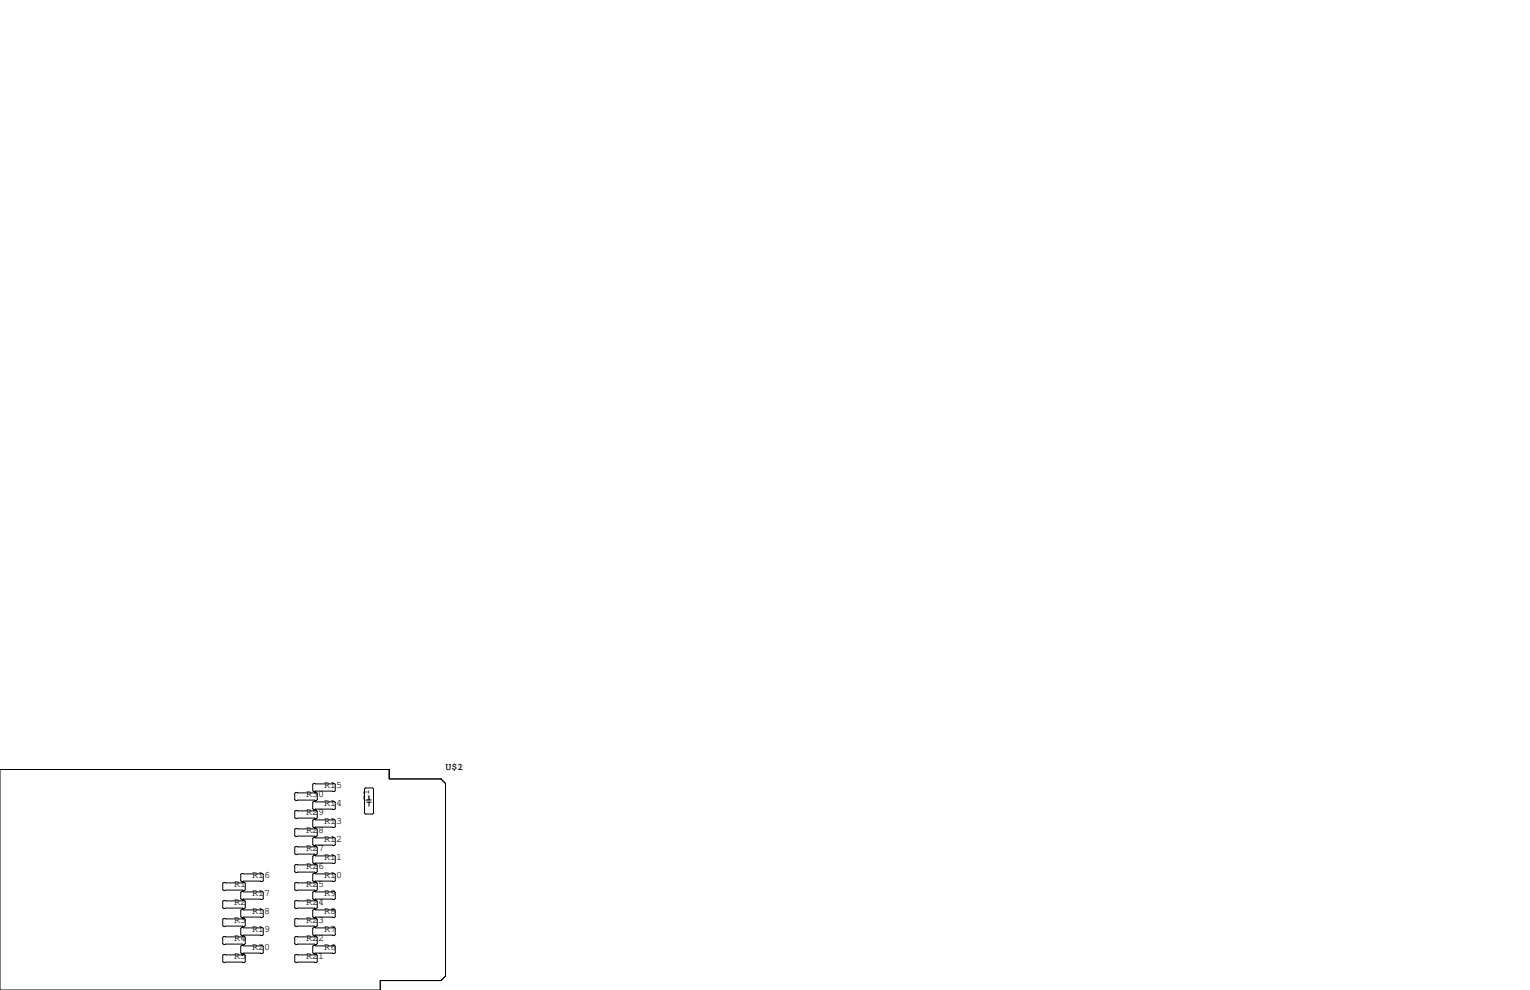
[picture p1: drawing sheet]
<svg xmlns="http://www.w3.org/2000/svg" width="432mm" height="279mm" viewBox="0 0 432 279" stroke-linecap="round" stroke-linejoin="round" font-family="sans-serif">
<g fill="none" stroke="#000" stroke-width=".28">
<path d="M0 217.2h109.9v2.6h14.6l1.2 1.3v54.4l-1.2 1.2h-17.2v2.7h-107.3zM83.4 228.7h5.9l.2 .3v1.8l-.2 .2h-5.9l-.2-.2v-1.8zM83.4 233.8h5.9l.2 .3v1.7l-.2 .3h-5.9l-.2-.3v-1.7zM83.4 238.9h5.9l.2 .2v1.8l-.2 .3h-5.9l-.2-.3v-1.8zM83.4 223.6h5.9l.2 .3v1.8l-.2 .2h-5.9l-.2-.2v-1.8zM88.5 221.1h5.9l.2 .3v1.7l-.2 .3h-5.9l-.2-.3v-1.7zM88.5 226.2h5.9l.2 .2v1.8l-.2 .3h-5.9l-.2-.3v-1.8zM88.5 231.3h5.9l.2 .2v1.8l-.2 .3h-5.9l-.2-.3v-1.8zM88.5 236.3h5.9l.2 .3v1.8l-.2 .2h-5.9l-.2-.2v-1.8zM103.1 222.4h2.1l.2 .2v6.9l-.2 .2h-2.1l-.2-.2v-6.9zM103.5 225.8h1.3M103.5 226.4h1.3"/>
<path d="M104.1 224.5v1.3M104.1 226.4v1.2M62.9 249.3l.2-.3h5.9l.2 .3v1.8l-.2 .2h-5.9l-.2-.2zM62.9 254.4l.2-.3h5.9l.2 .3v1.8l-.2 .2h-5.9l-.2-.2zM62.9 259.5l.2-.3h5.9l.2 .3v1.7l-.2 .3h-5.9l-.2-.3zM67.9 246.8l.3-.3h5.8l.3 .3v1.7l-.3 .3h-5.8l-.3-.3zM67.9 256.9l.3-.2h5.8l.3 .2v1.8l-.3 .3h-5.8l-.3-.3zM67.9 251.8l.3-.2h5.8l.3 .2v1.8l-.3 .3h-5.8l-.3-.3zM83.2 249.3l.2-.3h5.9l.2 .3v1.8l-.2 .2h-5.9l-.2-.2zM83.2 254.4l.2-.3h5.9l.2 .3v1.8l-.2 .2h-5.9l-.2-.2zM83.2 259.5l.2-.3h5.9l.2 .3v1.7l-.2 .3h-5.9l-.2-.3zM83.4 244h5.9l.2 .2v1.8l-.2 .3h-5.9l-.2-.3v-1.8z"/>
<path d="M88.3 246.8l.2-.3h5.9l.2 .3v1.7l-.2 .3h-5.9l-.2-.3zM88.3 251.8l.2-.2h5.9l.2 .2v1.8l-.2 .3h-5.9l-.2-.3zM88.3 256.9l.2-.2h5.9l.2 .2v1.8l-.2 .3h-5.9l-.2-.3zM88.5 241.4h5.9l.2 .3v1.8l-.2 .2h-5.9l-.2-.2v-1.8zM62.9 264.5l.2-.2h5.9l.2 .2v1.8l-.2 .3h-5.9l-.2-.3zM62.9 269.6l.2-.2h5.9l.2 .2v1.8l-.2 .3h-5.9l-.2-.3zM67.9 267.1l.3-.3h5.8l.3 .3v1.8l-.3 .2h-5.8l-.3-.2zM67.9 262l.3-.3h5.8l.3 .3v1.8l-.3 .2h-5.8l-.3-.2zM83.2 269.6l.2-.2h5.9l.2 .2v1.8l-.2 .3h-5.9l-.2-.3zM83.2 264.5l.2-.2h5.9l.2 .2v1.8l-.2 .3h-5.9l-.2-.3zM88.3 267.1l.2-.3h5.9l.2 .3v1.8l-.2 .2h-5.9l-.2-.2zM88.3 262l.2-.3h5.9l.2 .3v1.8l-.2 .2h-5.9l-.2-.2z"/>
</g>
<g font-size="2.8">
<text x="125.7" y="217.2">U$1</text>
<text x="129.1" y="217.2">2</text>
<text x="86.4" y="224.8">R30</text>
<text x="91.4" y="227.3">R14</text>
<text x="91.4" y="222.2">R15</text>
<text x="104.1" y="226.1" transform="rotate(-90 104.1 226.1)">C1</text>
<text x="86.4" y="229.9">R29</text>
<text x="91.4" y="232.4">R13</text>
<text x="86.4" y="234.9">R28</text>
<text x="91.4" y="237.5">R12</text>
<text x="86.4" y="245.1">R26</text>
<text x="86.4" y="240">R27</text>
<text x="91.4" y="242.6">R11</text>
<text x="66" y="250.2">R1</text>
<text x="71.1" y="247.6">R16</text>
<text x="86.4" y="250.2">R25</text>
<text x="91.4" y="247.6">R10</text>
<text x="66" y="255.3">R2</text>
<text x="71.1" y="252.7">R17</text>
<text x="71.1" y="257.8">R18</text>
<text x="86.4" y="255.3">R24</text>
<text x="91.4" y="257.8">R8</text>
<text x="91.4" y="252.7">R9</text>
<text x="66" y="260.3">R3</text>
<text x="71.1" y="262.9">R19</text>
<text x="86.4" y="260.3">R23</text>
<text x="91.4" y="262.9">R7</text>
<text x="66" y="265.4">R4</text>
<text x="71.1" y="268">R20</text>
<text x="86.4" y="265.4">R22</text>
<text x="91.4" y="268">R6</text>
<text x="66" y="270.5">R5</text>
<text x="86.4" y="270.5">R21</text>
</g>
</svg>
